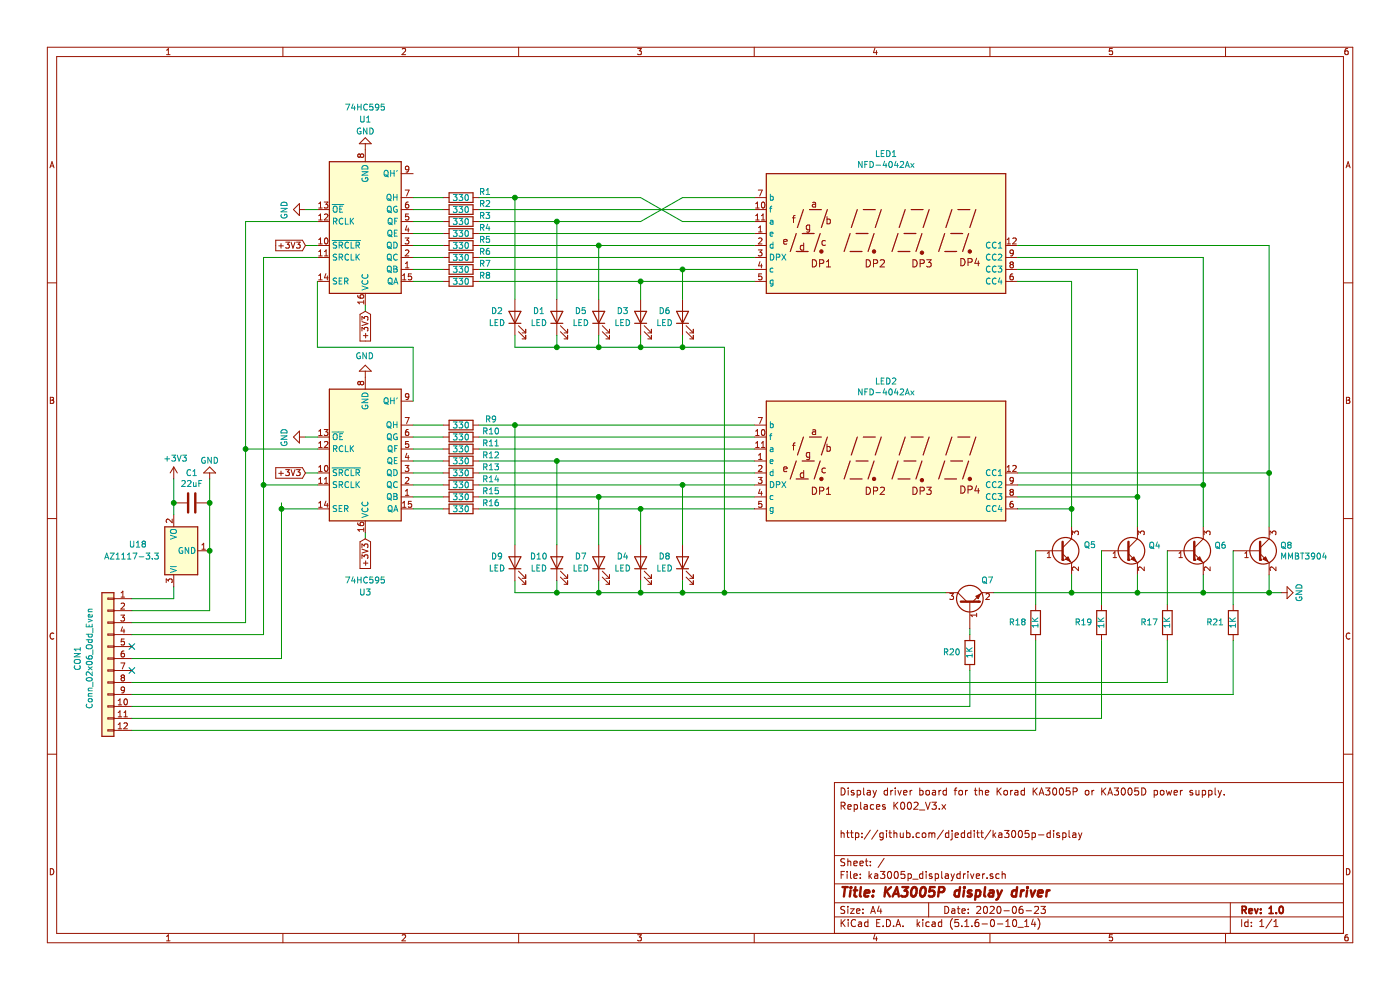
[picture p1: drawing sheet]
EESchema Schematic File Version 4
EELAYER 30 0
EELAYER END
$Descr A4 11693 8268
encoding utf-8
Sheet 1 1
Title "KA3005P display driver"
Date "2020-06-23"
Rev "1.0"
Comp ""
Comment1 "http://github.com/djedditt/ka3005p-display"
Comment2 ""
Comment3 "Replaces K002_V3.x"
Comment4 "Display driver board for the Korad KA3005P or KA3005D power supply."
$EndDescr
NoConn ~ 1100 5400
Wire Wire Line
	1100 5500 2350 5500
NoConn ~ 1100 5600
Wire Wire Line
	2350 4250 2350 4200
Connection ~ 2350 4250
Connection ~ 2050 3750
Wire Wire Line
	2050 3750 2050 1850
Text GLabel 2550 2050 0    50   Input ~ 0
+3V3
Wire Wire Line
	2050 1850 2650 1850
Wire Wire Line
	2050 3750 2650 3750
Connection ~ 2200 4050
Wire Wire Line
	2200 2150 2200 4050
Wire Wire Line
	2200 4050 2650 4050
Wire Wire Line
	2200 2150 2650 2150
Text GLabel 2550 3950 0    50   Input ~ 0
+3V3
Wire Wire Line
	2200 4050 2200 5300
Wire Wire Line
	2050 5200 2050 3750
Wire Wire Line
	2200 5300 1100 5300
Connection ~ 5700 4950
Connection ~ 5700 2900
Wire Wire Line
	6050 2900 6050 4950
Wire Wire Line
	5700 2900 6050 2900
Connection ~ 4300 3550
Wire Wire Line
	5000 2500 5000 2050
Wire Wire Line
	4000 2050 5000 2050
Wire Wire Line
	2350 5500 2350 4250
Connection ~ 5350 4250
Wire Wire Line
	5350 4550 5350 4250
Wire Wire Line
	4000 4250 5350 4250
Wire Wire Line
	5000 4550 5000 4150
Connection ~ 5350 2900
$Comp
L Device:LED D6
U 1 1
P 5700 2650
F 0 "D6" V 5750 2800 50  0000 C CNN
F 1 "LED" V 5650 2800 50  0000 C CNN
F 2 "LED_THT:LED_D4.0mm" H 5700 2650 50  0001 C CNN
F 3 "~" H 5700 2650 50  0001 C CNN
	1    5700 2650
	0    -1   -1   0   
$EndComp
Wire Wire Line
	5700 2800 5700 2900
$Comp
L Device:LED D3
U 1 1
P 5350 2650
F 0 "D3" V 5400 2800 50  0000 C CNN
F 1 "LED" V 5300 2800 50  0000 C CNN
F 2 "LED_THT:LED_D4.0mm" H 5350 2650 50  0001 C CNN
F 3 "~" H 5350 2650 50  0001 C CNN
	1    5350 2650
	0    -1   -1   0   
$EndComp
Wire Wire Line
	5350 2800 5350 2900
$Comp
L Device:LED D8
U 1 1
P 5700 4700
F 0 "D8" V 5750 4850 50  0000 C CNN
F 1 "LED" V 5650 4850 50  0000 C CNN
F 2 "LED_THT:LED_D4.0mm" H 5700 4700 50  0001 C CNN
F 3 "~" H 5700 4700 50  0001 C CNN
	1    5700 4700
	0    -1   -1   0   
$EndComp
Wire Wire Line
	4650 4550 4650 3850
Wire Wire Line
	4000 4150 5000 4150
Wire Wire Line
	4000 3850 4650 3850
Wire Wire Line
	4300 4550 4300 3550
Wire Wire Line
	4300 2500 4300 1650
Wire Wire Line
	4000 1650 4300 1650
Wire Wire Line
	3050 2600 3050 2550
Text GLabel 3050 2600 3    50   Input ~ 0
+3V3
Wire Wire Line
	2650 2900 2650 2350
Wire Wire Line
	3450 2900 2650 2900
Wire Wire Line
	3450 3350 3450 2900
Text GLabel 3050 4500 3    50   Input ~ 0
+3V3
Wire Wire Line
	2550 3950 2650 3950
$Comp
L Device:LED D5
U 1 1
P 5000 2650
F 0 "D5" V 5050 2800 50  0000 C CNN
F 1 "LED" V 4950 2800 50  0000 C CNN
F 2 "LED_THT:LED_D4.0mm" H 5000 2650 50  0001 C CNN
F 3 "~" H 5000 2650 50  0001 C CNN
	1    5000 2650
	0    -1   -1   0   
$EndComp
$Comp
L Device:LED D4
U 1 1
P 5350 4700
F 0 "D4" V 5400 4850 50  0000 C CNN
F 1 "LED" V 5300 4850 50  0000 C CNN
F 2 "LED_THT:LED_D4.0mm" H 5350 4700 50  0001 C CNN
F 3 "~" H 5350 4700 50  0001 C CNN
	1    5350 4700
	0    -1   -1   0   
$EndComp
$Comp
L Device:LED D10
U 1 1
P 4650 4700
F 0 "D10" V 4700 4850 50  0000 C CNN
F 1 "LED" V 4600 4850 50  0000 C CNN
F 2 "LED_THT:LED_D4.0mm" H 4650 4700 50  0001 C CNN
F 3 "~" H 4650 4700 50  0001 C CNN
	1    4650 4700
	0    -1   -1   0   
$EndComp
$Comp
L Device:LED D7
U 1 1
P 5000 4700
F 0 "D7" V 5050 4850 50  0000 C CNN
F 1 "LED" V 4950 4850 50  0000 C CNN
F 2 "LED_THT:LED_D4.0mm" H 5000 4700 50  0001 C CNN
F 3 "~" H 5000 4700 50  0001 C CNN
	1    5000 4700
	0    -1   -1   0   
$EndComp
$Comp
L Device:R R5
U 1 1
P 3850 2050
F 0 "R5" V 3800 2250 50  0000 C CNN
F 1 "330" V 3850 2050 50  0000 C CNN
F 2 "Resistor_SMD:R_0805_2012Metric_Pad1.15x1.40mm_HandSolder" V 3780 2050 50  0001 C CNN
F 3 "~" H 3850 2050 50  0001 C CNN
	1    3850 2050
	0    1    1    0   
$EndComp
$Comp
L Device:R R6
U 1 1
P 3850 2150
F 0 "R6" V 3800 2350 50  0000 C CNN
F 1 "330" V 3850 2150 50  0000 C CNN
F 2 "Resistor_SMD:R_0805_2012Metric_Pad1.15x1.40mm_HandSolder" V 3780 2150 50  0001 C CNN
F 3 "~" H 3850 2150 50  0001 C CNN
	1    3850 2150
	0    1    1    0   
$EndComp
$Comp
L Device:R R10
U 1 1
P 3850 3650
F 0 "R10" V 3800 3900 50  0000 C CNN
F 1 "330" V 3850 3650 50  0000 C CNN
F 2 "Resistor_SMD:R_0805_2012Metric_Pad1.15x1.40mm_HandSolder" V 3780 3650 50  0001 C CNN
F 3 "~" H 3850 3650 50  0001 C CNN
	1    3850 3650
	0    1    1    0   
$EndComp
$Comp
L Device:R R2
U 1 1
P 3850 1750
F 0 "R2" V 3800 1950 50  0000 C CNN
F 1 "330" V 3850 1750 50  0000 C CNN
F 2 "Resistor_SMD:R_0805_2012Metric_Pad1.15x1.40mm_HandSolder" V 3780 1750 50  0001 C CNN
F 3 "~" H 3850 1750 50  0001 C CNN
	1    3850 1750
	0    1    1    0   
$EndComp
$Comp
L Device:R R7
U 1 1
P 3850 2250
F 0 "R7" V 3800 2450 50  0000 C CNN
F 1 "330" V 3850 2250 50  0000 C CNN
F 2 "Resistor_SMD:R_0805_2012Metric_Pad1.15x1.40mm_HandSolder" V 3780 2250 50  0001 C CNN
F 3 "~" H 3850 2250 50  0001 C CNN
	1    3850 2250
	0    1    1    0   
$EndComp
$Comp
L Device:R R4
U 1 1
P 3850 1950
F 0 "R4" V 3800 2150 50  0000 C CNN
F 1 "330" V 3850 1950 50  0000 C CNN
F 2 "Resistor_SMD:R_0805_2012Metric_Pad1.15x1.40mm_HandSolder" V 3780 1950 50  0001 C CNN
F 3 "~" H 3850 1950 50  0001 C CNN
	1    3850 1950
	0    1    1    0   
$EndComp
Wire Wire Line
	3450 1650 3700 1650
Wire Wire Line
	3450 1750 3700 1750
Wire Wire Line
	3450 1950 3700 1950
Wire Wire Line
	3450 2050 3700 2050
Wire Wire Line
	3450 2150 3700 2150
Wire Wire Line
	3450 2250 3700 2250
Wire Wire Line
	3450 2350 3700 2350
$Comp
L Device:R R1
U 1 1
P 3850 1650
F 0 "R1" V 3800 1850 50  0000 C CNN
F 1 "330" V 3850 1650 50  0000 C CNN
F 2 "Resistor_SMD:R_0805_2012Metric_Pad1.15x1.40mm_HandSolder" V 3780 1650 50  0001 C CNN
F 3 "~" H 3850 1650 50  0001 C CNN
	1    3850 1650
	0    1    1    0   
$EndComp
$Comp
L Device:R R8
U 1 1
P 3850 2350
F 0 "R8" V 3800 2550 50  0000 C CNN
F 1 "330" V 3850 2350 50  0000 C CNN
F 2 "Resistor_SMD:R_0805_2012Metric_Pad1.15x1.40mm_HandSolder" V 3780 2350 50  0001 C CNN
F 3 "~" H 3850 2350 50  0001 C CNN
	1    3850 2350
	0    1    1    0   
$EndComp
Wire Wire Line
	5000 2800 5000 2900
Connection ~ 5000 2900
Wire Wire Line
	5350 2900 5700 2900
$Comp
L 74xx:74HC595 U1
U 1 1
P 3050 1950
F 0 "U1" H 3050 1000 50  0000 C CNN
F 1 "74HC595" H 3050 900 50  0000 C CNN
F 2 "Package_SO:SOIC-16_3.9x9.9mm_P1.27mm" H 3050 1950 50  0001 C CNN
F 3 "http://www.ti.com/lit/ds/symlink/sn74hc595.pdf" H 3050 1950 50  0001 C CNN
	1    3050 1950
	1    0    0    1   
$EndComp
$Comp
L Device:R R9
U 1 1
P 3850 3550
F 0 "R9" V 3800 3800 50  0000 C CNN
F 1 "330" V 3850 3550 50  0000 C CNN
F 2 "Resistor_SMD:R_0805_2012Metric_Pad1.15x1.40mm_HandSolder" V 3780 3550 50  0001 C CNN
F 3 "~" H 3850 3550 50  0001 C CNN
	1    3850 3550
	0    1    1    0   
$EndComp
Wire Wire Line
	3450 3550 3700 3550
Wire Wire Line
	3450 3650 3700 3650
Wire Wire Line
	3450 3750 3700 3750
Wire Wire Line
	3450 3850 3700 3850
Wire Wire Line
	3450 3950 3700 3950
Wire Wire Line
	3450 4050 3700 4050
Wire Wire Line
	3450 4150 3700 4150
Wire Wire Line
	3450 4250 3700 4250
Wire Wire Line
	4000 3550 4300 3550
Wire Wire Line
	4300 4850 4300 4950
Wire Wire Line
	4300 4950 4650 4950
Wire Wire Line
	4650 4850 4650 4950
Wire Wire Line
	5350 4850 5350 4950
Wire Wire Line
	5700 4850 5700 4950
Wire Wire Line
	5700 4950 5350 4950
Wire Wire Line
	4650 2900 5000 2900
$Comp
L 74xx:74HC595 U3
U 1 1
P 3050 3850
F 0 "U3" H 3050 4950 50  0000 C CNN
F 1 "74HC595" H 3050 4850 50  0000 C CNN
F 2 "Package_SO:SOIC-16_3.9x9.9mm_P1.27mm" H 3050 3850 50  0001 C CNN
F 3 "http://www.ti.com/lit/ds/symlink/sn74hc595.pdf" H 3050 3850 50  0001 C CNN
	1    3050 3850
	1    0    0    1   
$EndComp
$Comp
L power:GND #PWR05
U 1 1
P 3050 1250
F 0 "#PWR05" H 3050 1000 50  0001 C CNN
F 1 "GND" H 3050 1100 50  0000 C CNN
F 2 "" H 3050 1250 50  0001 C CNN
F 3 "" H 3050 1250 50  0001 C CNN
	1    3050 1250
	-1   0    0    1   
$EndComp
$Comp
L power:GND #PWR06
U 1 1
P 3050 3150
F 0 "#PWR06" H 3050 2900 50  0001 C CNN
F 1 "GND" H 3055 2977 50  0000 C CNN
F 2 "" H 3050 3150 50  0001 C CNN
F 3 "" H 3050 3150 50  0001 C CNN
	1    3050 3150
	-1   0    0    1   
$EndComp
Wire Wire Line
	3050 4500 3050 4450
$Comp
L Device:R R16
U 1 1
P 3850 4250
F 0 "R16" V 3800 4500 50  0000 C CNN
F 1 "330" V 3850 4250 50  0000 C CNN
F 2 "Resistor_SMD:R_0805_2012Metric_Pad1.15x1.40mm_HandSolder" V 3780 4250 50  0001 C CNN
F 3 "~" H 3850 4250 50  0001 C CNN
	1    3850 4250
	0    1    1    0   
$EndComp
$Comp
L Device:R R15
U 1 1
P 3850 4150
F 0 "R15" V 3800 4400 50  0000 C CNN
F 1 "330" V 3850 4150 50  0000 C CNN
F 2 "Resistor_SMD:R_0805_2012Metric_Pad1.15x1.40mm_HandSolder" V 3780 4150 50  0001 C CNN
F 3 "~" H 3850 4150 50  0001 C CNN
	1    3850 4150
	0    1    1    0   
$EndComp
$Comp
L Device:R R14
U 1 1
P 3850 4050
F 0 "R14" V 3800 4300 50  0000 C CNN
F 1 "330" V 3850 4050 50  0000 C CNN
F 2 "Resistor_SMD:R_0805_2012Metric_Pad1.15x1.40mm_HandSolder" V 3780 4050 50  0001 C CNN
F 3 "~" H 3850 4050 50  0001 C CNN
	1    3850 4050
	0    1    1    0   
$EndComp
$Comp
L Device:R R13
U 1 1
P 3850 3950
F 0 "R13" V 3800 4200 50  0000 C CNN
F 1 "330" V 3850 3950 50  0000 C CNN
F 2 "Resistor_SMD:R_0805_2012Metric_Pad1.15x1.40mm_HandSolder" V 3780 3950 50  0001 C CNN
F 3 "~" H 3850 3950 50  0001 C CNN
	1    3850 3950
	0    1    1    0   
$EndComp
$Comp
L Device:R R12
U 1 1
P 3850 3850
F 0 "R12" V 3800 4100 50  0000 C CNN
F 1 "330" V 3850 3850 50  0000 C CNN
F 2 "Resistor_SMD:R_0805_2012Metric_Pad1.15x1.40mm_HandSolder" V 3780 3850 50  0001 C CNN
F 3 "~" H 3850 3850 50  0001 C CNN
	1    3850 3850
	0    1    1    0   
$EndComp
$Comp
L Device:R R11
U 1 1
P 3850 3750
F 0 "R11" V 3800 4000 50  0000 C CNN
F 1 "330" V 3850 3750 50  0000 C CNN
F 2 "Resistor_SMD:R_0805_2012Metric_Pad1.15x1.40mm_HandSolder" V 3780 3750 50  0001 C CNN
F 3 "~" H 3850 3750 50  0001 C CNN
	1    3850 3750
	0    1    1    0   
$EndComp
Connection ~ 5350 4950
Connection ~ 4650 4950
Wire Wire Line
	4650 4950 5000 4950
Connection ~ 5000 4950
Wire Wire Line
	5000 4950 5000 4850
Connection ~ 4650 2900
Wire Wire Line
	4300 2900 4650 2900
Wire Wire Line
	4300 2800 4300 2900
$Comp
L Device:LED D2
U 1 1
P 4300 2650
F 0 "D2" V 4350 2800 50  0000 C CNN
F 1 "LED" V 4250 2800 50  0000 C CNN
F 2 "LED_THT:LED_D4.0mm" H 4300 2650 50  0001 C CNN
F 3 "~" H 4300 2650 50  0001 C CNN
	1    4300 2650
	0    -1   -1   0   
$EndComp
Wire Wire Line
	2350 4250 2650 4250
$Comp
L power:GND #PWR04
U 1 1
P 2550 3650
F 0 "#PWR04" H 2550 3400 50  0001 C CNN
F 1 "GND" H 2555 3477 50  0000 C CNN
F 2 "" H 2550 3650 50  0001 C CNN
F 3 "" H 2550 3650 50  0001 C CNN
	1    2550 3650
	0    1    1    0   
$EndComp
Wire Wire Line
	2550 3650 2650 3650
$Comp
L power:GND #PWR03
U 1 1
P 2550 1750
F 0 "#PWR03" H 2550 1500 50  0001 C CNN
F 1 "GND" H 2555 1577 50  0000 C CNN
F 2 "" H 2550 1750 50  0001 C CNN
F 3 "" H 2550 1750 50  0001 C CNN
	1    2550 1750
	0    1    1    0   
$EndComp
Wire Wire Line
	2550 1750 2650 1750
Wire Wire Line
	2550 2050 2650 2050
Connection ~ 4650 3850
Connection ~ 5000 4150
Connection ~ 5700 4050
Connection ~ 5000 2050
Wire Wire Line
	8500 3950 10600 3950
Wire Wire Line
	8500 4050 10050 4050
Wire Wire Line
	8500 4250 8950 4250
Wire Wire Line
	8500 4150 9500 4150
$Comp
L Transistor_BJT:MMBT3904 Q4
U 1 1
P 9400 4600
F 0 "Q4" H 9591 4646 50  0000 L CNN
F 1 "MMBT3904" H 9591 4555 50  0001 L CNN
F 2 "Package_TO_SOT_SMD:SOT-23" H 9600 4525 50  0001 L CIN
F 3 "https://www.fairchildsemi.com/datasheets/2N/2N3904.pdf" H 9400 4600 50  0001 L CNN
	1    9400 4600
	1    0    0    -1  
$EndComp
Wire Wire Line
	4000 3950 6300 3950
Wire Wire Line
	4000 3650 6300 3650
$Comp
L Transistor_BJT:MMBT3904 Q5
U 1 1
P 8850 4600
F 0 "Q5" H 9050 4650 50  0000 L CNN
F 1 "MMBT3904" H 9050 4550 50  0001 L CNN
F 2 "Package_TO_SOT_SMD:SOT-23" H 9050 4525 50  0001 L CIN
F 3 "https://www.fairchildsemi.com/datasheets/2N/2N3904.pdf" H 8850 4600 50  0001 L CNN
	1    8850 4600
	1    0    0    -1  
$EndComp
Connection ~ 8950 4250
Wire Wire Line
	8950 4950 9500 4950
Wire Wire Line
	8950 4800 8950 4950
Wire Wire Line
	4650 3850 6300 3850
Wire Wire Line
	8950 4250 8950 4400
Wire Wire Line
	8950 2350 8950 4250
$Comp
L Display_Character:NFD-4042Ax LED2
U 1 1
P 7400 3850
F 0 "LED2" H 7400 4517 50  0000 C CNN
F 1 "NFD-4042Ax" H 7400 4426 50  0000 C CNN
F 2 "Display_7Segment:NFD-4042Ax" H 7400 3250 50  0001 C CNN
F 3 "http://www.semisvit.com.ua/pdf/flying/NFD-4042ABx-21.pdf" H 6970 3880 50  0001 C CNN
	1    7400 3850
	1    0    0    -1  
$EndComp
Wire Wire Line
	5000 4150 6300 4150
Wire Wire Line
	5700 4050 6300 4050
$Comp
L Device:R R19
U 1 1
P 9200 5200
F 0 "R19" H 9350 5200 50  0000 C CNN
F 1 "1K" V 9200 5200 50  0000 C CNN
F 2 "Resistor_SMD:R_0805_2012Metric_Pad1.15x1.40mm_HandSolder" V 9130 5200 50  0001 C CNN
F 3 "~" H 9200 5200 50  0001 C CNN
	1    9200 5200
	-1   0    0    1   
$EndComp
$Comp
L Device:R R18
U 1 1
P 8650 5200
F 0 "R18" H 8800 5200 50  0000 C CNN
F 1 "1K" V 8650 5200 50  0000 C CNN
F 2 "Resistor_SMD:R_0805_2012Metric_Pad1.15x1.40mm_HandSolder" V 8580 5200 50  0001 C CNN
F 3 "~" H 8650 5200 50  0001 C CNN
	1    8650 5200
	-1   0    0    1   
$EndComp
Wire Wire Line
	9200 5050 9200 4600
Wire Wire Line
	8650 4600 8650 5050
$Comp
L Transistor_BJT:MMBT3904 Q7
U 1 1
P 8100 5050
F 0 "Q7" V 8300 4850 50  0000 L CNN
F 1 "MMBT3904" H 8300 5000 50  0001 L CNN
F 2 "Package_TO_SOT_SMD:SOT-23" H 8300 4975 50  0001 L CIN
F 3 "https://www.fairchildsemi.com/datasheets/2N/2N3904.pdf" H 8100 5050 50  0001 L CNN
	1    8100 5050
	0    -1   -1   0   
$EndComp
$Comp
L Device:R R20
U 1 1
P 8100 5450
F 0 "R20" H 8250 5450 50  0000 C CNN
F 1 "1K" V 8100 5450 50  0000 C CNN
F 2 "Resistor_SMD:R_0805_2012Metric_Pad1.15x1.40mm_HandSolder" V 8030 5450 50  0001 C CNN
F 3 "~" H 8100 5450 50  0001 C CNN
	1    8100 5450
	-1   0    0    1   
$EndComp
Connection ~ 8950 4950
Wire Wire Line
	8300 4950 8950 4950
Wire Wire Line
	8100 5300 8100 5250
Wire Wire Line
	8650 5350 8650 6100
Wire Wire Line
	9200 5350 9200 6000
Connection ~ 9500 4950
Wire Wire Line
	10600 2050 10600 3950
Wire Wire Line
	10600 3950 10600 4400
Wire Wire Line
	10050 2150 10050 4050
Wire Wire Line
	10050 4050 10050 4400
Connection ~ 10600 3950
Connection ~ 10050 4050
Wire Wire Line
	9500 4150 9500 4400
Wire Wire Line
	9500 2250 9500 4150
Connection ~ 9500 4150
Wire Wire Line
	10300 5350 10300 5800
Wire Wire Line
	9750 5350 9750 5700
Wire Wire Line
	8100 5900 1100 5900
Wire Wire Line
	8100 5600 8100 5900
Wire Wire Line
	10700 4950 10600 4950
$Comp
L Transistor_BJT:MMBT3904 Q8
U 1 1
P 10500 4600
F 0 "Q8" H 10691 4646 50  0000 L CNN
F 1 "MMBT3904" H 10691 4555 50  0000 L CNN
F 2 "Package_TO_SOT_SMD:SOT-23" H 10700 4525 50  0001 L CIN
F 3 "https://www.fairchildsemi.com/datasheets/2N/2N3904.pdf" H 10500 4600 50  0001 L CNN
	1    10500 4600
	1    0    0    -1  
$EndComp
Wire Wire Line
	1100 5700 9750 5700
Wire Wire Line
	1100 5800 10300 5800
Wire Wire Line
	1100 6000 9200 6000
Wire Wire Line
	1100 6100 8650 6100
Wire Wire Line
	9750 4600 9750 5050
Wire Wire Line
	10300 5050 10300 4600
$Comp
L Device:R R21
U 1 1
P 10300 5200
F 0 "R21" H 10450 5200 50  0000 C CNN
F 1 "1K" V 10300 5200 50  0000 C CNN
F 2 "Resistor_SMD:R_0805_2012Metric_Pad1.15x1.40mm_HandSolder" V 10230 5200 50  0001 C CNN
F 3 "~" H 10300 5200 50  0001 C CNN
	1    10300 5200
	-1   0    0    1   
$EndComp
$Comp
L Device:R R17
U 1 1
P 9750 5200
F 0 "R17" H 9900 5200 50  0000 C CNN
F 1 "1K" V 9750 5200 50  0000 C CNN
F 2 "Resistor_SMD:R_0805_2012Metric_Pad1.15x1.40mm_HandSolder" V 9680 5200 50  0001 C CNN
F 3 "~" H 9750 5200 50  0001 C CNN
	1    9750 5200
	-1   0    0    1   
$EndComp
$Comp
L power:GND #PWR09
U 1 1
P 10700 4950
F 0 "#PWR09" H 10700 4700 50  0001 C CNN
F 1 "GND" H 10700 4800 50  0000 C CNN
F 2 "" H 10700 4950 50  0001 C CNN
F 3 "" H 10700 4950 50  0001 C CNN
	1    10700 4950
	0    -1   -1   0   
$EndComp
Wire Wire Line
	9500 4800 9500 4950
Wire Wire Line
	9500 4950 10050 4950
Wire Wire Line
	10050 4800 10050 4950
Connection ~ 10050 4950
Wire Wire Line
	10050 4950 10600 4950
Connection ~ 10600 4950
Wire Wire Line
	10600 4800 10600 4950
$Comp
L Transistor_BJT:MMBT3904 Q6
U 1 1
P 9950 4600
F 0 "Q6" H 10141 4646 50  0000 L CNN
F 1 "MMBT3904" H 10141 4555 50  0001 L CNN
F 2 "Package_TO_SOT_SMD:SOT-23" H 10150 4525 50  0001 L CIN
F 3 "https://www.fairchildsemi.com/datasheets/2N/2N3904.pdf" H 9950 4600 50  0001 L CNN
	1    9950 4600
	1    0    0    -1  
$EndComp
Connection ~ 6050 4950
Wire Wire Line
	5000 4950 5350 4950
Wire Wire Line
	5350 2900 5000 2900
Wire Wire Line
	6050 4950 7900 4950
Wire Wire Line
	5700 4950 6050 4950
Wire Wire Line
	4000 2350 5350 2350
Wire Wire Line
	5350 2500 5350 2350
Wire Wire Line
	4300 3550 6300 3550
Wire Wire Line
	4000 3750 6300 3750
Wire Wire Line
	5700 4550 5700 4050
Wire Wire Line
	5350 4250 6300 4250
Wire Wire Line
	4000 4050 5700 4050
Connection ~ 5350 2350
Wire Wire Line
	8500 2150 10050 2150
Wire Wire Line
	8500 2250 9500 2250
Wire Wire Line
	8500 2350 8950 2350
Wire Wire Line
	5350 2350 6300 2350
Wire Wire Line
	4000 2250 5700 2250
Wire Wire Line
	5000 2050 6300 2050
Wire Wire Line
	8500 2050 10600 2050
Wire Wire Line
	4000 1750 6300 1750
Wire Wire Line
	4000 1950 6300 1950
Wire Wire Line
	3450 1850 3700 1850
$Comp
L Display_Character:NFD-4042Ax LED1
U 1 1
P 7400 1950
F 0 "LED1" H 7400 2617 50  0000 C CNN
F 1 "NFD-4042Ax" H 7400 2526 50  0000 C CNN
F 2 "Display_7Segment:NFD-4042Ax" H 7400 1350 50  0001 C CNN
F 3 "http://www.semisvit.com.ua/pdf/flying/NFD-4042ABx-21.pdf" H 6970 1980 50  0001 C CNN
	1    7400 1950
	1    0    0    -1  
$EndComp
$Comp
L Device:R R3
U 1 1
P 3850 1850
F 0 "R3" V 3800 2050 50  0000 C CNN
F 1 "330" V 3850 1850 50  0000 C CNN
F 2 "Resistor_SMD:R_0805_2012Metric_Pad1.15x1.40mm_HandSolder" V 3780 1850 50  0001 C CNN
F 3 "~" H 3850 1850 50  0001 C CNN
	1    3850 1850
	0    1    1    0   
$EndComp
Wire Wire Line
	4650 2800 4650 2900
Wire Wire Line
	4000 1850 4650 1850
$Comp
L Device:LED D1
U 1 1
P 4650 2650
F 0 "D1" V 4700 2800 50  0000 C CNN
F 1 "LED" V 4600 2800 50  0000 C CNN
F 2 "LED_THT:LED_D4.0mm" H 4650 2650 50  0001 C CNN
F 3 "~" H 4650 2650 50  0001 C CNN
	1    4650 2650
	0    -1   -1   0   
$EndComp
Wire Wire Line
	4650 2500 4650 1850
Wire Wire Line
	5350 1650 5700 1850
Wire Wire Line
	5700 1850 6300 1850
Wire Wire Line
	4300 1650 5350 1650
Connection ~ 4300 1650
Wire Wire Line
	6300 1650 5700 1650
Wire Wire Line
	5700 1650 5350 1850
Wire Wire Line
	5350 1850 4650 1850
Connection ~ 4650 1850
Wire Wire Line
	4000 2150 6300 2150
Wire Wire Line
	5700 2500 5700 2250
Connection ~ 5700 2250
Wire Wire Line
	5700 2250 6300 2250
$Comp
L Device:LED D9
U 1 1
P 4300 4700
F 0 "D9" V 4350 4850 50  0000 C CNN
F 1 "LED" V 4250 4850 50  0000 C CNN
F 2 "LED_THT:LED_D4.0mm" H 4300 4700 50  0001 C CNN
F 3 "~" H 4300 4700 50  0001 C CNN
	1    4300 4700
	0    -1   -1   0   
$EndComp
Wire Wire Line
	1100 5200 2050 5200
Connection ~ 1750 4600
Wire Wire Line
	1750 5100 1750 4600
$Comp
L Regulator_Linear:AZ1117-3.3 U18
U 1 1
P 1450 4600
F 0 "U18" V 1500 4900 50  0000 C CNN
F 1 "AZ1117-3.3" V 1400 4950 50  0000 C CNN
F 2 "Package_TO_SOT_SMD:SOT-223" H 1450 4850 50  0001 C CIN
F 3 "https://www.diodes.com/assets/Datasheets/AZ1117.pdf" H 1450 4600 50  0001 C CNN
	1    1450 4600
	0    -1   -1   0   
$EndComp
Connection ~ 1750 4200
$Comp
L power:+3V3 #PWR01
U 1 1
P 1450 4000
F 0 "#PWR01" H 1450 3850 50  0001 C CNN
F 1 "+3V3" H 1465 4173 50  0000 C CNN
F 2 "" H 1450 4000 50  0001 C CNN
F 3 "" H 1450 4000 50  0001 C CNN
	1    1450 4000
	1    0    0    -1  
$EndComp
$Comp
L power:GND #PWR02
U 1 1
P 1750 4000
F 0 "#PWR02" H 1750 3750 50  0001 C CNN
F 1 "GND" H 1750 3850 50  0000 C CNN
F 2 "" H 1750 4000 50  0001 C CNN
F 3 "" H 1750 4000 50  0001 C CNN
	1    1750 4000
	-1   0    0    1   
$EndComp
Wire Wire Line
	1750 4200 1750 4600
$Comp
L Device:C C1
U 1 1
P 1600 4200
F 0 "C1" V 1348 4200 50  0000 C CNN
F 1 "22uF" V 1439 4200 50  0000 C CNN
F 2 "Capacitor_SMD:C_0805_2012Metric_Pad1.15x1.40mm_HandSolder" H 1638 4050 50  0001 C CNN
F 3 "~" H 1600 4200 50  0001 C CNN
	1    1600 4200
	0    1    1    0   
$EndComp
$Comp
L Connector_Generic:Conn_01x12 CON1
U 1 1
P 900 5500
F 0 "CON1" V 1150 5500 50  0000 C CNN
F 1 "Conn_02x06_Odd_Even" V 1050 5500 50  0000 C CNN
F 2 "Connector_PinSocket_2.54mm:PinSocket_2x06_P2.54mm_Vertical" H 900 5500 50  0001 C CNN
F 3 "~" H 900 5500 50  0001 C CNN
	1    900  5500
	-1   0    0    -1  
$EndComp
Wire Wire Line
	1450 5000 1450 4900
Wire Wire Line
	1450 4300 1450 4200
Connection ~ 1450 4200
Wire Wire Line
	1100 5100 1750 5100
Wire Wire Line
	1100 5000 1450 5000
Wire Wire Line
	1450 4000 1450 4200
Wire Wire Line
	1750 4000 1750 4200
$EndSCHEMATC
